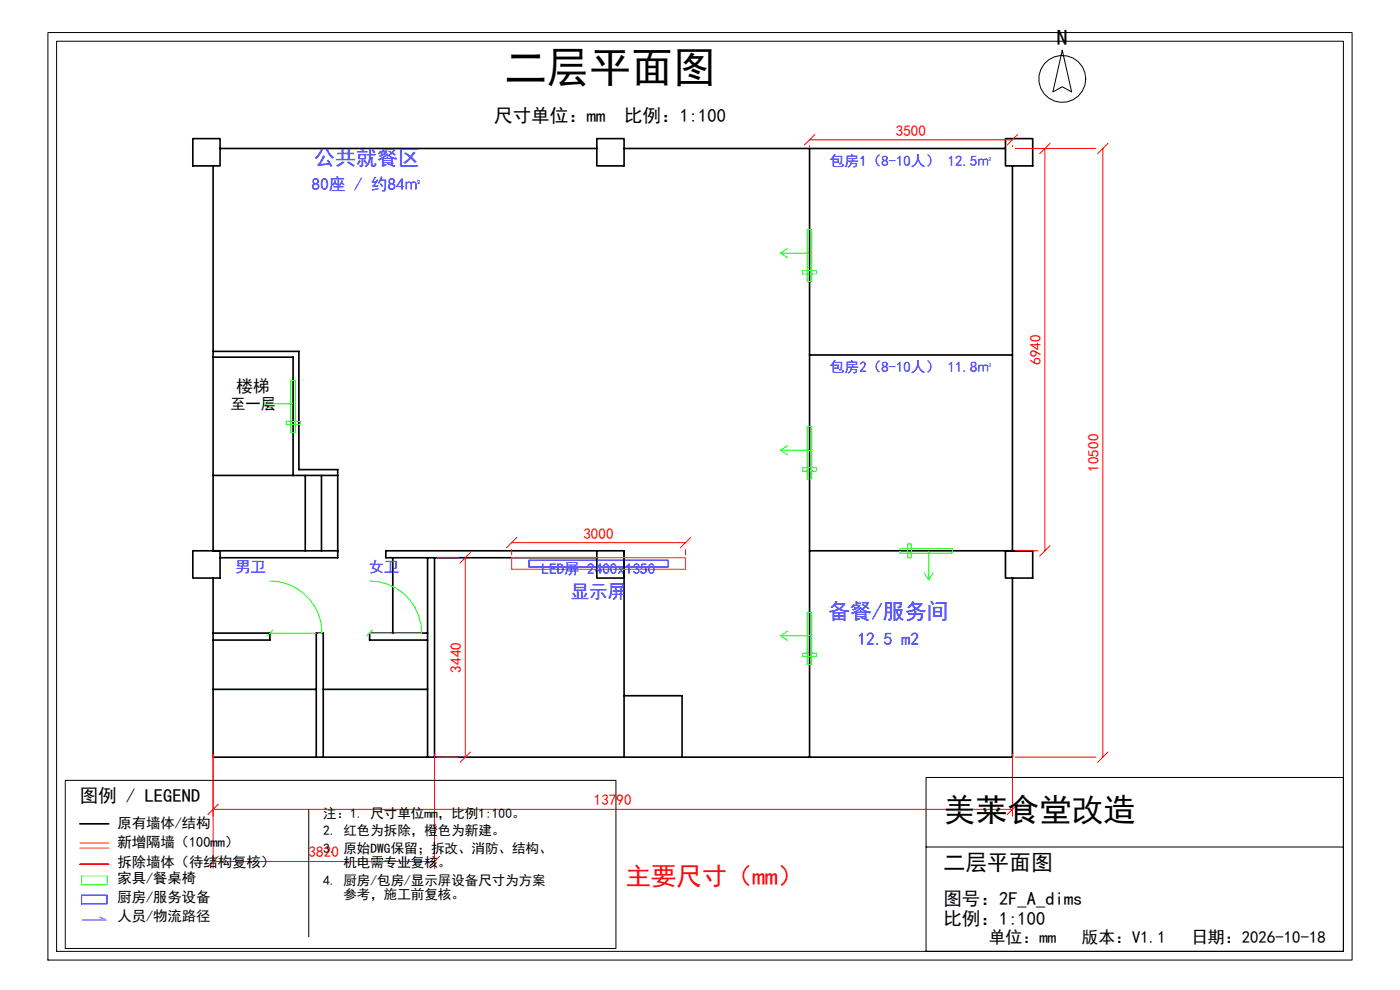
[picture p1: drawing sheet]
<svg xmlns="http://www.w3.org/2000/svg" width="297mm" height="210mm" viewBox="0 0 297 210" stroke-linecap="round" stroke-linejoin="round" font-family="sans-serif">
<!-- layer: A-WALL-EXIST -->
<g fill="none" stroke="#000" stroke-width=".35">
<path d="M40.9 29.4h5.8v5.8h-5.8zM45.2 35.2v81.6h26.4M46.7 31.5h79.9M126.6 29.4h5.8v5.8h-5.8zM132.4 31.5h80.9M171.7 31.5v129.1M213.3 29.4h5.8v5.8h-5.8zM214.8 35.2v81.6M45.2 74.5h18.2v25.1h8.2v18.7h-24.9M45.2 75.8h17v25M171.7 75.3h43.1M40.9 116.8h5.8v5.8h-5.8z"/>
<path d="M45.2 100.8h26.4M64.8 100.8v16M68.2 100.8v16M83.3 118.3v16M90.7 118.3v42.3M92.2 118.3v42.3M126.6 116.8h5.8v5.8h-5.8zM126.7 116.8h-44.8v1.5h44.8M132.4 116.8v43.8M171.7 116.8h47.4M213.3 116.8h5.8v5.8h-5.8zM45.2 134.3h12.1v1.5h-12.1"/>
<path d="M45.2 122.6v38h169.6v-38M90.7 134.3h-12.3v1.5h12.3M45.2 146.2h21.9M68.6 146.2h22.1M132.4 147.6h12.3v13M16.9 174.8h6.2M67.1 160.6v-26.3h1.5v26.3"/>
</g>
<!-- layer: A-DOOR -->
<g fill="none" stroke="#0f0" stroke-width=".21">
<path d="M165.6 53.7h6.1M165.6 53.7l1.5 1M167.1 52.7l-1.5 1M170.3 57.4h2.9v.7h-2.9zM171.2 48.7h1v11.1h-1zM56 85.7h6.2M56 85.7l1.5 .9M57.5 84.7l-1.5 1M60.7 89.4h3v.7h-3zM61.7 80.7h1v11.1h-1zM165.6 95.5h6.1M165.6 95.5l1.5 1"/>
<path d="M167.1 94.5l-1.5 1M170.3 99.2h2.9v.7h-2.9zM171.2 90.5h1v11.1h-1zM190.9 116.3h11.1v1h-11.1zM192.6 115.4h.7v2.9h-.7zM197 116.8v6.2M57.3 123.2a11.1 11.1 0 0 1 11 11.1h-11M57.9 133.7l-1.3 1.2M78.4 123.2a11.1 11.1 0 0 1 11.1 11.1h-11.1M79 133.7l-1.2 1.2M165.6 134.9h6.1M165.6 134.9l1.5 .9"/>
<path d="M167.1 133.9l-1.5 1M170.3 138.5h2.9v.8h-2.9zM171.2 129.9h1v11h-1zM196 121.5l1 1.5M198 121.5l-1 1.5"/>
</g>
<!-- layer: A-WALL-NEW -->
<path d="M108.5 118.3h36.9v2.5h-36.9zM16.9 178.8h6.2M16.9 179.9h6.2" fill="none" stroke="#ff7f00" stroke-width=".25"/>
<!-- layer: A-SCREEN -->
<path d="M112.2 118.8h29.5v1.5h-29.5z" fill="none" stroke="#00f" stroke-width=".25"/>
<!-- layer: A-TITLE -->
<g fill="none" stroke="#000" stroke-width=".21">
<path d="M10.2 6.9h276.6v196.8h-276.6zM12 8.7h273v193.1h-273zM225.4 10.7l1.9 8.8-1.9-1.1-2 1.1zM13.9 165.5h116.8v35.7h-116.8zM65.5 171.7v27M196.5 164.9h88.5v36.9h-88.5zM196.5 179.7h88.5"/>
<circle cx="225.4" cy="16.7" r="5"/>
</g>
<!-- layer: A-DIM -->
<g fill="none" stroke="#f00" stroke-width=".21">
<path d="M171.7 30.9v.2M171.7 29.7h43.1M172.8 28.5l-2.2 2.3M214.8 30.9v.2M215.4 31.5h17.1M215.9 28.5l-2.2 2.3M221.7 31.5v85.3M222.8 30.4l-2.2 2.2M234 31.5v129.1M235.1 30.4l-2.2 2.2M92.8 118.3h4.4M98.7 118.3v42.3"/>
<path d="M99.8 117.2l-2.2 2.2M108.5 116.6v1.1M108.5 115.1h36.9M109.6 114l-2.2 2.2M145.4 116.6v1.1M146.5 114l-2.2 2.2M215.4 116.8h4.8M222.8 115.7l-2.2 2.2M45.2 160v24.2M92.2 160v24.2M99.8 159.5l-2.2 2.2M214.8 160v13.2"/>
<path d="M235.1 159.5l-2.2 2.2M45.2 171.7h169.6M46.3 170.6l-2.2 2.2M92.8 160.6h4.4M215.4 160.6h17.1M215.9 170.6l-2.2 2.2M45.2 182.7h47M46.3 181.6l-2.2 2.3M93.3 181.6l-2.2 2.3"/>
</g>
<!-- layer: A-WALL-DEMO -->
<path d="M16.9 183.4h6.2" fill="none" stroke="#f00" stroke-width=".25"/>
<!-- layer: A-FURN -->
<path d="M17.3 185.8h5.4v1.9h-5.4z" fill="none" stroke="#0f0" stroke-width=".21"/>
<!-- layer: A-KITCHEN -->
<path d="M17.3 189.9h5.4v1.8h-5.4z" fill="none" stroke="#00f" stroke-width=".25"/>
<!-- layer: A-PATH -->
<g fill="none" stroke="#f0f" stroke-width=".21">
<path d="M17.5 195.2h5M21.2 194.6h.1M21.3 194.6l.1 .1M21.3 194.6h.1M21.4 194.6h.1M21.4 194.6l.3 .2M21.4 194.7h.1M21.6 194.7l.5 .3M21.7 194.8h.1M21.8 194.8h.1M21.8 194.8v.1M21.9 194.9h.1"/>
<path d="M22 194.9h.1M22 194.9l.3 .2M22.1 195h.1M22.2 195l.2 .2M22.3 195.1h.1M22.4 195.1h.1M22.4 195.2h.1"/>
</g>
<text font-size="8.9" x="107.1" y="17.4">二层平面图</text>
<text font-size="6.8" x="200.1" y="174.1">美莱食堂改造</text>
<text font-size="5.4" fill="#f00" x="132.8" y="187.7">主要尺寸（mm）</text>
<g font-size="4.7">
<text x="224.2" y="9.5">N</text>
<text x="200.1" y="184.6">二层平面图</text>
</g>
<text font-size="4.7" fill="#00f" x="175.7" y="131.3">备餐/服务间</text>
<text font-size="4.5" fill="#00f" x="66.6" y="34.9">公共就餐区</text>
<g font-size="3.9">
<text x="104.8" y="26">尺寸单位：mm</text>
<text x="132.4" y="26">比例：1:100</text>
<text x="16.9" y="170.2">图例 / LEGEND</text>
<text x="200.1" y="192">图号：2F_A_dims</text>
<text x="200.1" y="196.3">比例：1:100</text>
</g>
<text font-size="3.9" fill="#00f" x="121.1" y="126.8">显示屏</text>
<text font-size="3.8" fill="#00f" x="181.9" y="136.8">12.5 m2</text>
<text font-size="3.6" fill="#00f" x="66.2" y="40.2">80座 / 约84㎡</text>
<g font-size="3.6">
<text x="50.1" y="83.1">楼梯</text>
<text x="209.8" y="200">单位：mm</text>
<text x="229.4" y="200">版本：V1.1</text>
<text x="252.7" y="200">日期：2026-10-18</text>
</g>
<g font-size="3.2" fill="#f00">
<text x="190" y="28.8">3500</text>
<text x="220.8" y="77.4" transform="rotate(-90 220.8 77.4)">6940</text>
<text x="233.1" y="100.1" transform="rotate(-90 233.1 100.1)">10500</text>
<text x="123.8" y="114.3">3000</text>
<text x="97.8" y="142.7" transform="rotate(-90 97.8 142.7)">3440</text>
<text x="126" y="170.8">137</text>
<text x="130.8" y="170.8">90</text>
<text x="65.5" y="181.9">3820</text>
</g>
<text font-size="3.2" x="48.9" y="86.8">至一层</text>
<g font-size="3.2" fill="#00f">
<text x="50" y="121.3">男卫</text>
<text x="78.3" y="121.3">女卫</text>
<text x="114.9" y="121.8">LED屏 2400x</text>
<text x="132.6" y="121.8">1350</text>
</g>
<g font-size="3.1" fill="#00f">
<text x="176" y="35.2">包房1（8-10人） 12.5㎡</text>
<text x="176" y="78.8">包房2（8-10人） 11.8㎡</text>
</g>
<g font-size="3">
<text x="24.9" y="175.6">原有墙体/结构</text>
<text x="24.9" y="179.7">新增隔墙（100mm）</text>
<text x="24.9" y="183.9">拆除墙体（待结构复核）</text>
<text x="24.9" y="187.3">家具/餐桌椅</text>
<text x="24.9" y="191.4">厨房/服务设备</text>
<text x="24.9" y="195.4">人员/物流路径</text>
</g>
<g font-size="2.9">
<text x="68.6" y="173.5">注：1. 尺寸单位mm</text>
<text x="92.9" y="173.5">，比例1:100。</text>
<text x="68.6" y="177.2">2. 红色为拆除，橙</text>
<text x="92.9" y="177.2">色为新建。</text>
<text x="68.6" y="180.9">3. 原始DWG保留；拆改、消防、结构、</text>
<text x="72.9" y="184">机电需专业复核</text>
<text x="92.9" y="184">。</text>
<text x="68.6" y="187.7">4. 厨房/包房/显示屏设备尺寸为方案</text>
<text x="72.9" y="190.7">参考，施工前复核。</text>
</g>
</svg>
